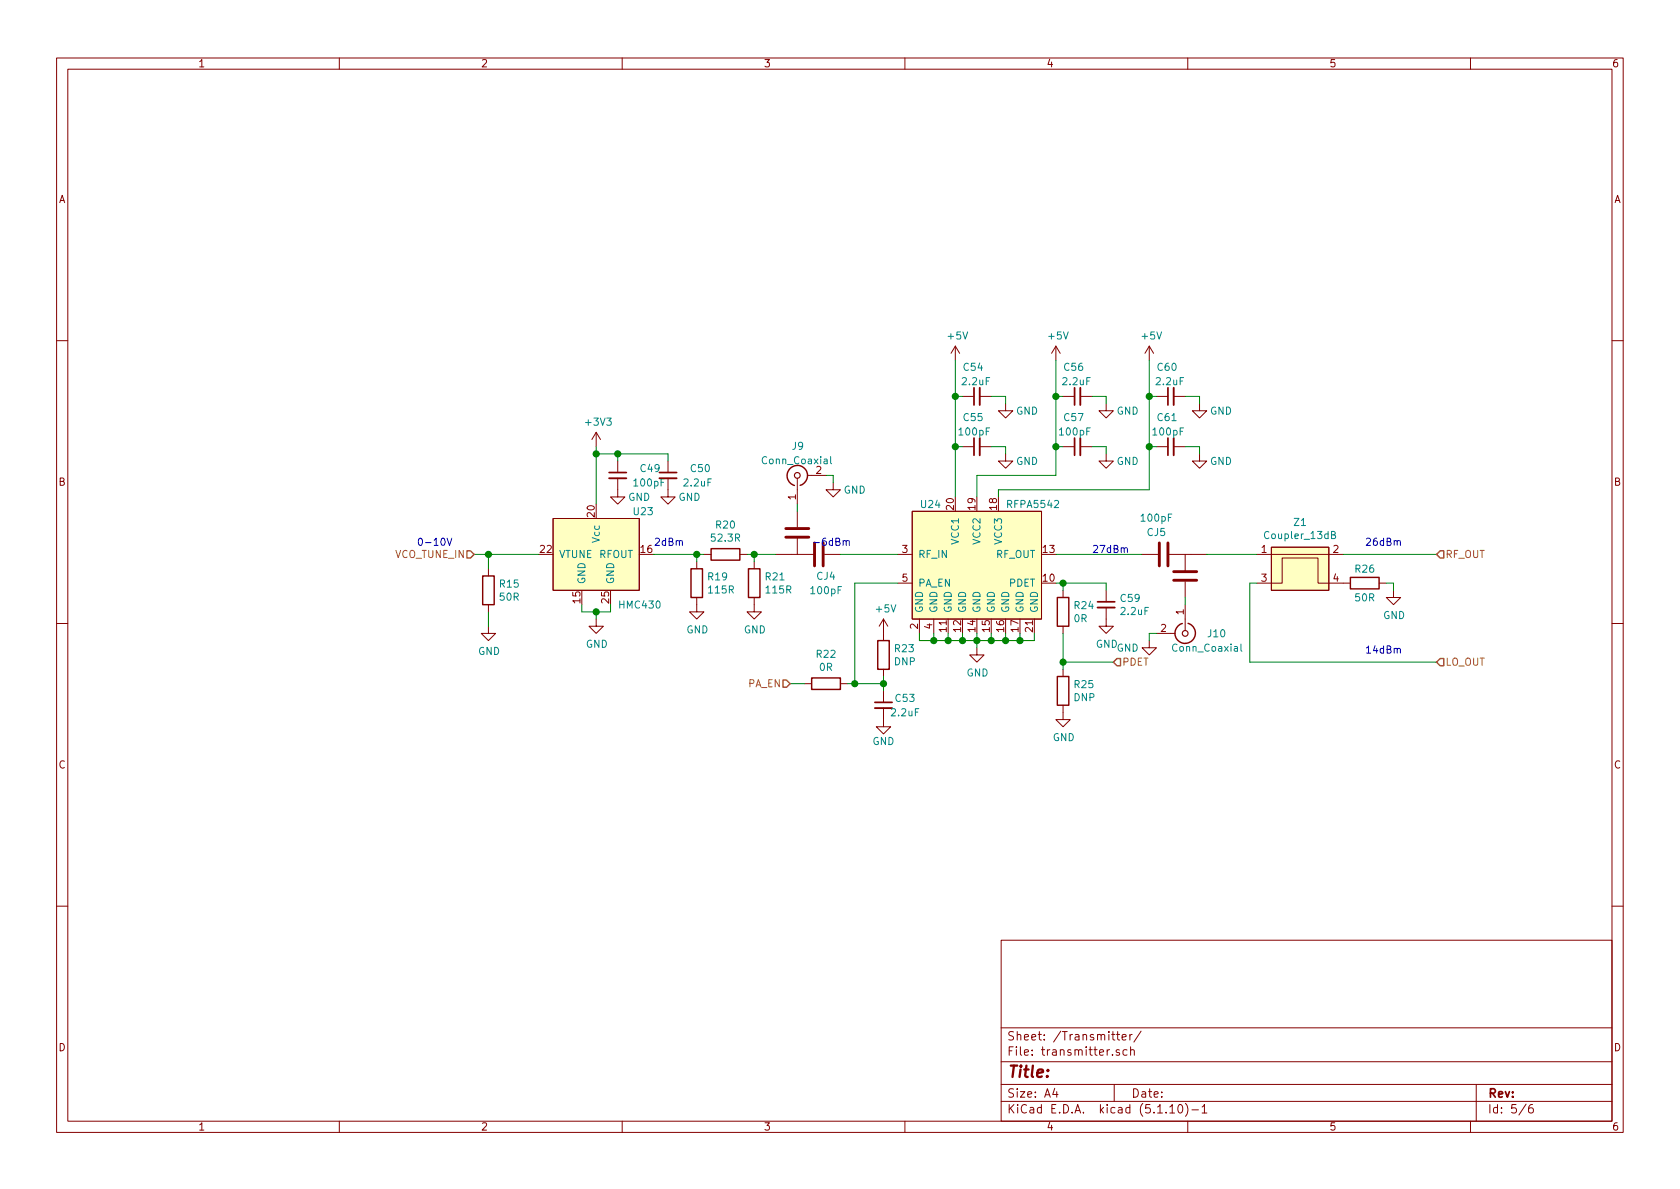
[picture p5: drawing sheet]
EESchema Schematic File Version 4
EELAYER 30 0
EELAYER END
$Descr A4 11693 8268
encoding utf-8
Sheet 5 6
Title ""
Date ""
Rev ""
Comp ""
Comment1 ""
Comment2 ""
Comment3 ""
Comment4 ""
$EndDescr
$Comp
L Device:C_Small C55
U 1 1
P 6800 3100
F 0 "C55" V 7000 3050 50  0000 L CNN
F 1 "100pF" V 6900 3000 50  0000 L CNN
F 2 "Resistor_SMD:R_0402_1005Metric_Pad0.72x0.64mm_HandSolder" H 6800 3100 50  0001 C CNN
F 3 "~" H 6800 3100 50  0001 C CNN
	1    6800 3100
	0    -1   -1   0   
$EndComp
$Comp
L power:GND #PWR093
U 1 1
P 7000 3150
F 0 "#PWR093" H 7000 2900 50  0001 C CNN
F 1 "GND" H 7150 3100 50  0000 C CNN
F 2 "" H 7000 3150 50  0001 C CNN
F 3 "" H 7000 3150 50  0001 C CNN
	1    7000 3150
	1    0    0    -1  
$EndComp
$Comp
L Device:C_Small C54
U 1 1
P 6800 2750
F 0 "C54" V 7000 2700 50  0000 L CNN
F 1 "2.2uF" V 6900 2650 50  0000 L CNN
F 2 "Capacitor_SMD:C_0603_1608Metric_Pad1.08x0.95mm_HandSolder" H 6800 2750 50  0001 C CNN
F 3 "~" H 6800 2750 50  0001 C CNN
	1    6800 2750
	0    -1   -1   0   
$EndComp
$Comp
L power:GND #PWR092
U 1 1
P 7000 2800
F 0 "#PWR092" H 7000 2550 50  0001 C CNN
F 1 "GND" H 7150 2750 50  0000 C CNN
F 2 "" H 7000 2800 50  0001 C CNN
F 3 "" H 7000 2800 50  0001 C CNN
	1    7000 2800
	1    0    0    -1  
$EndComp
Wire Wire Line
	6800 3450 6800 3300
Wire Wire Line
	6800 3300 7350 3300
$Comp
L power:+5V #PWR090
U 1 1
P 6650 2500
F 0 "#PWR090" H 6650 2350 50  0001 C CNN
F 1 "+5V" H 6665 2673 50  0000 C CNN
F 2 "" H 6650 2500 50  0001 C CNN
F 3 "" H 6650 2500 50  0001 C CNN
	1    6650 2500
	1    0    0    -1  
$EndComp
Wire Wire Line
	7000 2800 7000 2750
Wire Wire Line
	7000 2750 6900 2750
Wire Wire Line
	6900 3100 7000 3100
Wire Wire Line
	7000 3100 7000 3150
Wire Wire Line
	6700 3100 6650 3100
Connection ~ 6650 3100
Wire Wire Line
	6650 3100 6650 3450
Wire Wire Line
	6700 2750 6650 2750
Wire Wire Line
	6650 2750 6650 3100
$Comp
L Device:C_Small C57
U 1 1
P 7500 3100
F 0 "C57" V 7700 3050 50  0000 L CNN
F 1 "100pF" V 7600 3000 50  0000 L CNN
F 2 "Resistor_SMD:R_0402_1005Metric_Pad0.72x0.64mm_HandSolder" H 7500 3100 50  0001 C CNN
F 3 "~" H 7500 3100 50  0001 C CNN
	1    7500 3100
	0    -1   -1   0   
$EndComp
$Comp
L power:GND #PWR097
U 1 1
P 7700 3150
F 0 "#PWR097" H 7700 2900 50  0001 C CNN
F 1 "GND" H 7850 3100 50  0000 C CNN
F 2 "" H 7700 3150 50  0001 C CNN
F 3 "" H 7700 3150 50  0001 C CNN
	1    7700 3150
	1    0    0    -1  
$EndComp
$Comp
L Device:C_Small C56
U 1 1
P 7500 2750
F 0 "C56" V 7700 2700 50  0000 L CNN
F 1 "2.2uF" V 7600 2650 50  0000 L CNN
F 2 "Capacitor_SMD:C_0603_1608Metric_Pad1.08x0.95mm_HandSolder" H 7500 2750 50  0001 C CNN
F 3 "~" H 7500 2750 50  0001 C CNN
	1    7500 2750
	0    -1   -1   0   
$EndComp
$Comp
L power:GND #PWR096
U 1 1
P 7700 2800
F 0 "#PWR096" H 7700 2550 50  0001 C CNN
F 1 "GND" H 7850 2750 50  0000 C CNN
F 2 "" H 7700 2800 50  0001 C CNN
F 3 "" H 7700 2800 50  0001 C CNN
	1    7700 2800
	1    0    0    -1  
$EndComp
Wire Wire Line
	7700 2800 7700 2750
Wire Wire Line
	7700 2750 7600 2750
Wire Wire Line
	7600 3100 7700 3100
Wire Wire Line
	7700 3100 7700 3150
Wire Wire Line
	7400 3100 7350 3100
Wire Wire Line
	7400 2750 7350 2750
$Comp
L Device:C_Small C61
U 1 1
P 8150 3100
F 0 "C61" V 8350 3050 50  0000 L CNN
F 1 "100pF" V 8250 3000 50  0000 L CNN
F 2 "Resistor_SMD:R_0402_1005Metric_Pad0.72x0.64mm_HandSolder" H 8150 3100 50  0001 C CNN
F 3 "~" H 8150 3100 50  0001 C CNN
	1    8150 3100
	0    -1   -1   0   
$EndComp
$Comp
L power:GND #PWR0102
U 1 1
P 8350 3150
F 0 "#PWR0102" H 8350 2900 50  0001 C CNN
F 1 "GND" H 8500 3100 50  0000 C CNN
F 2 "" H 8350 3150 50  0001 C CNN
F 3 "" H 8350 3150 50  0001 C CNN
	1    8350 3150
	1    0    0    -1  
$EndComp
$Comp
L Device:C_Small C60
U 1 1
P 8150 2750
F 0 "C60" V 8350 2700 50  0000 L CNN
F 1 "2.2uF" V 8250 2650 50  0000 L CNN
F 2 "Capacitor_SMD:C_0603_1608Metric_Pad1.08x0.95mm_HandSolder" H 8150 2750 50  0001 C CNN
F 3 "~" H 8150 2750 50  0001 C CNN
	1    8150 2750
	0    -1   -1   0   
$EndComp
$Comp
L power:GND #PWR0101
U 1 1
P 8350 2800
F 0 "#PWR0101" H 8350 2550 50  0001 C CNN
F 1 "GND" H 8500 2750 50  0000 C CNN
F 2 "" H 8350 2800 50  0001 C CNN
F 3 "" H 8350 2800 50  0001 C CNN
	1    8350 2800
	1    0    0    -1  
$EndComp
Wire Wire Line
	8350 2800 8350 2750
Wire Wire Line
	8350 2750 8250 2750
Wire Wire Line
	8250 3100 8350 3100
Wire Wire Line
	8350 3100 8350 3150
Wire Wire Line
	8050 3100 8000 3100
Wire Wire Line
	8050 2750 8000 2750
Wire Wire Line
	8000 3400 8000 3100
Connection ~ 8000 3100
Wire Wire Line
	8000 3100 8000 2750
Wire Wire Line
	7350 3300 7350 3100
Connection ~ 7350 2750
Wire Wire Line
	7350 2750 7350 2500
Connection ~ 7350 3100
Wire Wire Line
	7350 3100 7350 2750
Wire Wire Line
	8000 2750 8000 2500
Connection ~ 8000 2750
Wire Wire Line
	6650 2750 6650 2500
Connection ~ 6650 2750
$Comp
L power:+5V #PWR094
U 1 1
P 7350 2500
F 0 "#PWR094" H 7350 2350 50  0001 C CNN
F 1 "+5V" H 7365 2673 50  0000 C CNN
F 2 "" H 7350 2500 50  0001 C CNN
F 3 "" H 7350 2500 50  0001 C CNN
	1    7350 2500
	1    0    0    -1  
$EndComp
$Comp
L power:+5V #PWR099
U 1 1
P 8000 2500
F 0 "#PWR099" H 8000 2350 50  0001 C CNN
F 1 "+5V" H 8015 2673 50  0000 C CNN
F 2 "" H 8000 2500 50  0001 C CNN
F 3 "" H 8000 2500 50  0001 C CNN
	1    8000 2500
	1    0    0    -1  
$EndComp
$Comp
L Device:R R26
U 1 1
P 9500 4050
F 0 "R26" V 9400 4050 50  0000 C CNN
F 1 "50R" V 9600 4050 50  0000 C CNN
F 2 "own:0402_Tapered" V 9430 4050 50  0001 C CNN
F 3 "~" H 9500 4050 50  0001 C CNN
	1    9500 4050
	0    1    1    0   
$EndComp
$Comp
L power:GND #PWR0103
U 1 1
P 9700 4100
F 0 "#PWR0103" H 9700 3850 50  0001 C CNN
F 1 "GND" H 9705 3927 50  0000 C CNN
F 2 "" H 9700 4100 50  0001 C CNN
F 3 "" H 9700 4100 50  0001 C CNN
	1    9700 4100
	1    0    0    -1  
$EndComp
Wire Wire Line
	9700 4100 9700 4050
Wire Wire Line
	9700 4050 9650 4050
Text HLabel 10000 3850 2    50   Input ~ 0
RF_OUT
Text HLabel 10000 4600 2    50   Input ~ 0
LO_OUT
Wire Wire Line
	10000 3850 9350 3850
$Comp
L Device:C_Small C59
U 1 1
P 7700 4200
F 0 "C59" H 7792 4246 50  0000 L CNN
F 1 "2.2uF" H 7792 4155 50  0000 L CNN
F 2 "Capacitor_SMD:C_0603_1608Metric_Pad1.08x0.95mm_HandSolder" H 7700 4200 50  0001 C CNN
F 3 "~" H 7700 4200 50  0001 C CNN
	1    7700 4200
	1    0    0    -1  
$EndComp
Wire Wire Line
	7700 4050 7700 4100
$Comp
L power:GND #PWR098
U 1 1
P 7700 4300
F 0 "#PWR098" H 7700 4050 50  0001 C CNN
F 1 "GND" H 7705 4127 50  0000 C CNN
F 2 "" H 7700 4300 50  0001 C CNN
F 3 "" H 7700 4300 50  0001 C CNN
	1    7700 4300
	1    0    0    -1  
$EndComp
$Comp
L Device:R R24
U 1 1
P 7400 4250
F 0 "R24" H 7470 4296 50  0000 L CNN
F 1 "0R" H 7470 4205 50  0000 L CNN
F 2 "Resistor_SMD:R_0603_1608Metric_Pad0.98x0.95mm_HandSolder" V 7330 4250 50  0001 C CNN
F 3 "~" H 7400 4250 50  0001 C CNN
	1    7400 4250
	1    0    0    -1  
$EndComp
$Comp
L Device:R R25
U 1 1
P 7400 4800
F 0 "R25" H 7470 4846 50  0000 L CNN
F 1 "DNP" H 7470 4755 50  0000 L CNN
F 2 "Resistor_SMD:R_0603_1608Metric_Pad0.98x0.95mm_HandSolder" V 7330 4800 50  0001 C CNN
F 3 "~" H 7400 4800 50  0001 C CNN
	1    7400 4800
	1    0    0    -1  
$EndComp
Wire Wire Line
	7400 4650 7400 4600
Wire Wire Line
	7400 4600 7750 4600
$Comp
L power:GND #PWR095
U 1 1
P 7400 4950
F 0 "#PWR095" H 7400 4700 50  0001 C CNN
F 1 "GND" H 7405 4777 50  0000 C CNN
F 2 "" H 7400 4950 50  0001 C CNN
F 3 "" H 7400 4950 50  0001 C CNN
	1    7400 4950
	1    0    0    -1  
$EndComp
Text HLabel 7750 4600 2    50   Input ~ 0
PDET
Connection ~ 7400 4600
Wire Wire Line
	7350 4050 7400 4050
Wire Wire Line
	7400 4100 7400 4050
Wire Wire Line
	7400 4400 7400 4600
$Comp
L Device:C_Small C53
U 1 1
P 6150 4900
F 0 "C53" H 6300 4950 50  0000 C CNN
F 1 "2.2uF" H 6300 4850 50  0000 C CNN
F 2 "Capacitor_SMD:C_0603_1608Metric_Pad1.08x0.95mm_HandSolder" H 6150 4900 50  0001 C CNN
F 3 "~" H 6150 4900 50  0001 C CNN
	1    6150 4900
	1    0    0    -1  
$EndComp
$Comp
L Device:R R23
U 1 1
P 6150 4550
F 0 "R23" H 6220 4596 50  0000 L CNN
F 1 "DNP" H 6220 4505 50  0000 L CNN
F 2 "Resistor_SMD:R_0603_1608Metric_Pad0.98x0.95mm_HandSolder" V 6080 4550 50  0001 C CNN
F 3 "~" H 6150 4550 50  0001 C CNN
	1    6150 4550
	1    0    0    -1  
$EndComp
$Comp
L power:GND #PWR089
U 1 1
P 6150 5000
F 0 "#PWR089" H 6150 4750 50  0001 C CNN
F 1 "GND" H 6150 4850 50  0000 C CNN
F 2 "" H 6150 5000 50  0001 C CNN
F 3 "" H 6150 5000 50  0001 C CNN
	1    6150 5000
	1    0    0    -1  
$EndComp
$Comp
L power:+5V #PWR088
U 1 1
P 6150 4400
F 0 "#PWR088" H 6150 4250 50  0001 C CNN
F 1 "+5V" H 6165 4573 50  0000 C CNN
F 2 "" H 6150 4400 50  0001 C CNN
F 3 "" H 6150 4400 50  0001 C CNN
	1    6150 4400
	1    0    0    -1  
$EndComp
$Comp
L Device:R R22
U 1 1
P 5750 4750
F 0 "R22" V 5543 4750 50  0000 C CNN
F 1 "0R" V 5634 4750 50  0000 C CNN
F 2 "Resistor_SMD:R_0603_1608Metric_Pad0.98x0.95mm_HandSolder" V 5680 4750 50  0001 C CNN
F 3 "~" H 5750 4750 50  0001 C CNN
	1    5750 4750
	0    1    1    0   
$EndComp
Text HLabel 5500 4750 0    50   Input ~ 0
PA_EN
Text Notes 7600 3850 0    50   ~ 0
27dBm
Text Notes 9500 3800 0    50   ~ 0
26dBm\n
Text Notes 9500 4550 0    50   ~ 0
14dBm
Text Notes 5650 3800 0    50   ~ 0
-6dBm
Text Notes 4550 3800 0    50   ~ 0
2dBm
$Comp
L Device:R R20
U 1 1
P 5050 3850
F 0 "R20" V 4843 3850 50  0000 C CNN
F 1 "52.3R" V 4934 3850 50  0000 C CNN
F 2 "Resistor_SMD:R_0402_1005Metric" V 4980 3850 50  0001 C CNN
F 3 "~" H 5050 3850 50  0001 C CNN
	1    5050 3850
	0    1    1    0   
$EndComp
$Comp
L Device:R R21
U 1 1
P 5250 4050
F 0 "R21" H 5320 4096 50  0000 L CNN
F 1 "115R" H 5320 4005 50  0000 L CNN
F 2 "Resistor_SMD:R_0402_1005Metric" V 5180 4050 50  0001 C CNN
F 3 "~" H 5250 4050 50  0001 C CNN
	1    5250 4050
	1    0    0    -1  
$EndComp
$Comp
L Device:R R19
U 1 1
P 4850 4050
F 0 "R19" H 4920 4096 50  0000 L CNN
F 1 "115R" H 4920 4005 50  0000 L CNN
F 2 "Resistor_SMD:R_0402_1005Metric" V 4780 4050 50  0001 C CNN
F 3 "~" H 4850 4050 50  0001 C CNN
	1    4850 4050
	1    0    0    -1  
$EndComp
Wire Wire Line
	4850 3850 4850 3900
Wire Wire Line
	4850 3850 4900 3850
Wire Wire Line
	5200 3850 5250 3850
Wire Wire Line
	5250 3900 5250 3850
$Comp
L power:GND #PWR086
U 1 1
P 5250 4200
F 0 "#PWR086" H 5250 3950 50  0001 C CNN
F 1 "GND" H 5255 4027 50  0000 C CNN
F 2 "" H 5250 4200 50  0001 C CNN
F 3 "" H 5250 4200 50  0001 C CNN
	1    5250 4200
	1    0    0    -1  
$EndComp
$Comp
L power:GND #PWR085
U 1 1
P 4850 4200
F 0 "#PWR085" H 4850 3950 50  0001 C CNN
F 1 "GND" H 4855 4027 50  0000 C CNN
F 2 "" H 4850 4200 50  0001 C CNN
F 3 "" H 4850 4200 50  0001 C CNN
	1    4850 4200
	1    0    0    -1  
$EndComp
$Comp
L power:GND #PWR082
U 1 1
P 4150 4300
F 0 "#PWR082" H 4150 4050 50  0001 C CNN
F 1 "GND" H 4155 4127 50  0000 C CNN
F 2 "" H 4150 4300 50  0001 C CNN
F 3 "" H 4150 4300 50  0001 C CNN
	1    4150 4300
	1    0    0    -1  
$EndComp
Wire Wire Line
	4050 4200 4050 4250
Wire Wire Line
	4050 4250 4150 4250
Wire Wire Line
	4250 4250 4250 4200
Wire Wire Line
	4150 4300 4150 4250
Connection ~ 4150 4250
Wire Wire Line
	4150 4250 4250 4250
$Comp
L Device:C_Small C49
U 1 1
P 4300 3300
F 0 "C49" H 4450 3350 50  0000 L CNN
F 1 "100pF" H 4400 3250 50  0000 L CNN
F 2 "Capacitor_SMD:C_0603_1608Metric_Pad1.08x0.95mm_HandSolder" H 4300 3300 50  0001 C CNN
F 3 "~" H 4300 3300 50  0001 C CNN
	1    4300 3300
	1    0    0    -1  
$EndComp
$Comp
L power:GND #PWR084
U 1 1
P 4650 3400
F 0 "#PWR084" H 4650 3150 50  0001 C CNN
F 1 "GND" H 4800 3350 50  0000 C CNN
F 2 "" H 4650 3400 50  0001 C CNN
F 3 "" H 4650 3400 50  0001 C CNN
	1    4650 3400
	1    0    0    -1  
$EndComp
$Comp
L Device:C_Small C50
U 1 1
P 4650 3300
F 0 "C50" H 4800 3350 50  0000 L CNN
F 1 "2.2uF" H 4750 3250 50  0000 L CNN
F 2 "Capacitor_SMD:C_0603_1608Metric_Pad1.08x0.95mm_HandSolder" H 4650 3300 50  0001 C CNN
F 3 "~" H 4650 3300 50  0001 C CNN
	1    4650 3300
	1    0    0    -1  
$EndComp
$Comp
L power:GND #PWR083
U 1 1
P 4300 3400
F 0 "#PWR083" H 4300 3150 50  0001 C CNN
F 1 "GND" H 4450 3350 50  0000 C CNN
F 2 "" H 4300 3400 50  0001 C CNN
F 3 "" H 4300 3400 50  0001 C CNN
	1    4300 3400
	1    0    0    -1  
$EndComp
Wire Wire Line
	4150 3500 4150 3150
Wire Wire Line
	4150 3150 4300 3150
Wire Wire Line
	4300 3150 4300 3200
Wire Wire Line
	4300 3150 4650 3150
Wire Wire Line
	4650 3150 4650 3200
Connection ~ 4300 3150
Wire Wire Line
	4150 3150 4150 3100
Connection ~ 4150 3150
$Comp
L power:+3V3 #PWR081
U 1 1
P 4150 3100
F 0 "#PWR081" H 4150 2950 50  0001 C CNN
F 1 "+3V3" H 4165 3273 50  0000 C CNN
F 2 "" H 4150 3100 50  0001 C CNN
F 3 "" H 4150 3100 50  0001 C CNN
	1    4150 3100
	1    0    0    -1  
$EndComp
Text HLabel 3300 3850 0    50   Input ~ 0
VCO_TUNE_IN
$Comp
L own:HMC430 U23
U 1 1
P 4150 3850
F 0 "U23" H 4400 4150 50  0000 L CNN
F 1 "HMC430" H 4300 3500 50  0000 L CNN
F 2 "Package_DFN_QFN:QFN-24-1EP_4x4mm_P0.5mm_EP2.6x2.6mm" H 4150 3850 50  0001 C CNN
F 3 "https://pl.mouser.com/datasheet/2/609/hmc430-1504038.pdf" H 4150 3850 50  0001 C CNN
	1    4150 3850
	1    0    0    -1  
$EndComp
$Comp
L own:RFPA5542 U24
U 1 1
P 6800 3900
F 0 "U24" H 6400 4300 50  0000 L CNN
F 1 "RFPA5542" H 7000 4300 50  0000 L CNN
F 2 "Package_DFN_QFN:QFN-20-1EP_4x4mm_P0.5mm_EP2.5x2.5mm" H 6750 3860 50  0001 C CNN
F 3 "https://pl.mouser.com/datasheet/2/412/RFPA5542%20Data%20Sheet-1314453.pdf" H 6750 3860 50  0001 C CNN
	1    6800 3900
	1    0    0    -1  
$EndComp
Wire Wire Line
	8000 3400 6950 3400
Wire Wire Line
	6950 3400 6950 3450
Wire Wire Line
	6250 4050 5950 4050
Wire Wire Line
	6150 4800 6150 4750
Wire Wire Line
	6150 4750 5950 4750
Wire Wire Line
	5950 4050 5950 4750
Connection ~ 6150 4750
Wire Wire Line
	6150 4750 6150 4700
Wire Wire Line
	5900 4750 5950 4750
Connection ~ 5950 4750
Wire Wire Line
	6400 4400 6400 4450
Wire Wire Line
	6400 4450 6500 4450
Wire Wire Line
	7200 4450 7200 4400
Wire Wire Line
	6500 4400 6500 4450
Connection ~ 6500 4450
Wire Wire Line
	6500 4450 6600 4450
Wire Wire Line
	6600 4400 6600 4450
Connection ~ 6600 4450
Wire Wire Line
	6600 4450 6700 4450
Wire Wire Line
	6700 4400 6700 4450
Connection ~ 6700 4450
Wire Wire Line
	6700 4450 6800 4450
Wire Wire Line
	6800 4400 6800 4450
Connection ~ 6800 4450
Wire Wire Line
	6800 4450 6900 4450
Wire Wire Line
	6900 4400 6900 4450
Connection ~ 6900 4450
Wire Wire Line
	6900 4450 7000 4450
Wire Wire Line
	7000 4400 7000 4450
Connection ~ 7000 4450
Wire Wire Line
	7000 4450 7100 4450
Wire Wire Line
	7100 4400 7100 4450
Connection ~ 7100 4450
Wire Wire Line
	7100 4450 7200 4450
$Comp
L power:GND #PWR091
U 1 1
P 6800 4500
F 0 "#PWR091" H 6800 4250 50  0001 C CNN
F 1 "GND" H 6805 4327 50  0000 C CNN
F 2 "" H 6800 4500 50  0001 C CNN
F 3 "" H 6800 4500 50  0001 C CNN
	1    6800 4500
	1    0    0    -1  
$EndComp
Wire Wire Line
	6800 4500 6800 4450
$Comp
L own:Coupler_13dB Z1
U 1 1
P 9050 3950
F 0 "Z1" H 9050 4275 50  0000 C CNN
F 1 "Coupler_13dB" H 9050 4184 50  0000 C CNN
F 2 "own:Coupler_13dB" H 9050 3950 50  0001 C CNN
F 3 "" H 9050 3950 50  0001 C CNN
	1    9050 3950
	1    0    0    -1  
$EndComp
Wire Wire Line
	8700 4600 8700 4050
Wire Wire Line
	8700 4050 8750 4050
Wire Wire Line
	8700 4600 10000 4600
Text Notes 2900 3800 0    50   ~ 0
0-10V
$Comp
L Connector:Conn_Coaxial J10
U 1 1
P 8250 4400
F 0 "J10" V 8250 4550 50  0000 L CNN
F 1 "Conn_Coaxial" V 8350 4300 50  0000 L CNN
F 2 "Connector_Coaxial:SMA_Amphenol_132134-11_Vertical" H 8250 4400 50  0001 C CNN
F 3 " ~" H 8250 4400 50  0001 C CNN
	1    8250 4400
	0    1    1    0   
$EndComp
$Comp
L power:GND #PWR0100
U 1 1
P 8000 4450
F 0 "#PWR0100" H 8000 4200 50  0001 C CNN
F 1 "GND" H 7850 4400 50  0000 C CNN
F 2 "" H 8000 4450 50  0001 C CNN
F 3 "" H 8000 4450 50  0001 C CNN
	1    8000 4450
	1    0    0    -1  
$EndComp
Wire Wire Line
	8000 4450 8000 4400
Wire Wire Line
	8000 4400 8050 4400
Wire Wire Line
	4850 3850 4550 3850
Connection ~ 4850 3850
$Comp
L Connector:Conn_Coaxial J9
U 1 1
P 5550 3300
F 0 "J9" V 5750 3250 50  0000 L CNN
F 1 "Conn_Coaxial" V 5650 3050 50  0000 L CNN
F 2 "Connector_Coaxial:SMA_Amphenol_132134-11_Vertical" H 5550 3300 50  0001 C CNN
F 3 " ~" H 5550 3300 50  0001 C CNN
	1    5550 3300
	0    -1   -1   0   
$EndComp
$Comp
L power:GND #PWR087
U 1 1
P 5800 3350
F 0 "#PWR087" H 5800 3100 50  0001 C CNN
F 1 "GND" H 5950 3300 50  0000 C CNN
F 2 "" H 5800 3350 50  0001 C CNN
F 3 "" H 5800 3350 50  0001 C CNN
	1    5800 3350
	1    0    0    -1  
$EndComp
Wire Wire Line
	5800 3300 5750 3300
Wire Wire Line
	5800 3300 5800 3350
$Comp
L Device:R R15
U 1 1
P 3400 4100
F 0 "R15" H 3470 4146 50  0000 L CNN
F 1 "50R" H 3470 4055 50  0000 L CNN
F 2 "Resistor_SMD:R_0603_1608Metric_Pad0.98x0.95mm_HandSolder" V 3330 4100 50  0001 C CNN
F 3 "~" H 3400 4100 50  0001 C CNN
	1    3400 4100
	1    0    0    -1  
$EndComp
$Comp
L power:GND #PWR073
U 1 1
P 3400 4350
F 0 "#PWR073" H 3400 4100 50  0001 C CNN
F 1 "GND" H 3405 4177 50  0000 C CNN
F 2 "" H 3400 4350 50  0001 C CNN
F 3 "" H 3400 4350 50  0001 C CNN
	1    3400 4350
	1    0    0    -1  
$EndComp
Wire Wire Line
	3400 4350 3400 4250
Wire Wire Line
	3400 3950 3400 3850
Wire Wire Line
	7400 4050 7700 4050
Connection ~ 7400 4050
Wire Wire Line
	5550 3550 5550 3500
Wire Wire Line
	8250 4150 8250 4200
Wire Wire Line
	5500 4750 5600 4750
Wire Wire Line
	3300 3850 3400 3850
Wire Wire Line
	3750 3850 3400 3850
Connection ~ 3400 3850
$Comp
L own:C_Jumper CJ4
U 1 1
P 5550 3700
F 0 "CJ4" H 5750 3400 50  0000 C CNN
F 1 "100pF" H 5750 3300 50  0000 C CNN
F 2 "own:0402_Jumper_Tapered" H 5588 3550 50  0001 C CNN
F 3 "~" H 5550 3700 50  0001 C CNN
	1    5550 3700
	1    0    0    -1  
$EndComp
Wire Wire Line
	5250 3850 5400 3850
Connection ~ 5250 3850
Wire Wire Line
	5850 3850 6250 3850
$Comp
L own:C_Jumper CJ5
U 1 1
P 8250 4000
F 0 "CJ5" H 8450 3700 50  0000 C CNN
F 1 "100pF" H 8450 3600 50  0000 C CNN
F 2 "own:0402_Jumper_Tapered" H 8288 3850 50  0001 C CNN
F 3 "~" H 8250 4000 50  0001 C CNN
	1    8250 4000
	-1   0    0    1   
$EndComp
Wire Wire Line
	7950 3850 7350 3850
Wire Wire Line
	8400 3850 8750 3850
$EndSCHEMATC
